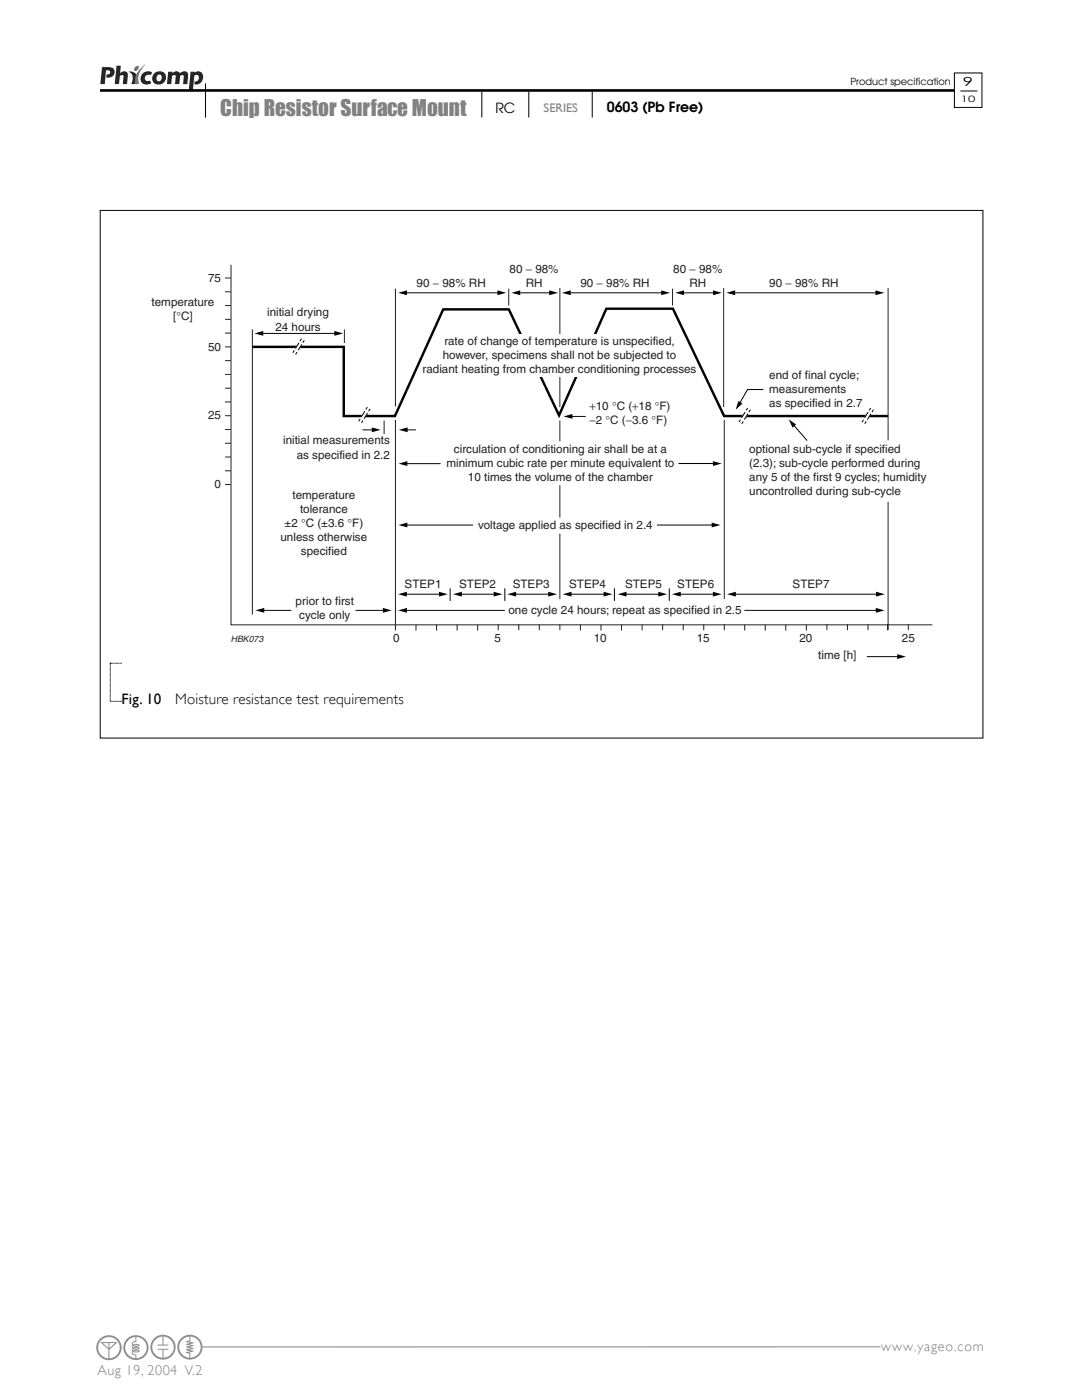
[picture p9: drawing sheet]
<svg xmlns="http://www.w3.org/2000/svg" width="216mm" height="279mm" viewBox="0 0 216 279" stroke-linecap="round" stroke-linejoin="round" font-family="sans-serif">
<path d="M27 13.4l.4-.3 .2 .1a.66 .66 0 0 1-.1 .7 .66 .66 0 0 1-.7 .2l-.1-.2z" fill="#77787b"/>
<path d="M25.7 14.3a1.43 1.43 0 0 1 1.7 1.9l-.1 .6h-1.1a1.71 1.71 0 0 0-.5-2.5z" fill="#231f20"/>
<path d="M28.4 13.4l.6-.6-.1 .1a3.7 3.7 0 0 0-1.1 3.9h-.9a3.9 3.9 0 0 1 1.5-3.4z" fill="#77787b"/>
<g fill="#231f20">
<path d="M23.3 13.1h.8l-.1 1.5a.85 .85 0 0 1 1-.3 .85 .85 0 0 1 .5 .9l-.2 1.6h-.8l.1-1.7-.2-.1-.5 .2-.2 1.6h-.8z"/>
<path d="M28.4 14.8a1.6 1.6 0 0 1 2-.4l-.4 .6a.67 .67 0 0 0-1 .3 .67 .67 0 0 0 .6 .9l.3-.1 .3 .5a1.3 1.3 0 0 1-1.8 0 1.3 1.3 0 0 1 0-1.8z"/>
<path d="M33.6 14.3h.8v.3a.92 .92 0 0 1 1.5 0 .94 .94 0 0 1 1.2-.3 .94 .94 0 0 1 .4 1.3l-.1 1.2h-.9l.2-1.6a.41 .41 0 0 0-.8 0l-.1 1.6h-.9l.2-1.6a.41 .41 0 0 0-.8 0l-.1 1.6h-.9z"/>
<path d="M20.4 13.4h1.3a1.06 1.06 0 0 1 1.2 1.1 1.06 1.06 0 0 1-1.3 1h-.4l.1-.7a.46 .46 0 0 0 .6-.1 .46 .46 0 0 0-.1-.6l-.6-.1-.3 2.8h-.9z"/>
<path d="M38 14.3h.8v.2a1.09 1.09 0 0 1 1.4 0 1.09 1.09 0 0 1 .2 1.4 1.3 1.3 0 0 1-1.6 .9v-.6a.68 .68 0 0 0 .8-.4 .68 .68 0 0 0-.4-.9l-.4 .2-.3 2.9h-.8z"/>
<path d="M31.4 15.1a.55 .55 0 0 1 .8-.1 .55 .55 0 0 1 0 .8 .55 .55 0 0 1-.8 .4 .55 .55 0 0 1-.1-.9zM30.7 14.8a1.31 1.31 0 0 0 0 1.8 1.31 1.31 0 0 0 1.8 0 1.33 1.33 0 0 0 .4-1.9 1.33 1.33 0 0 0-1.9-.2z"/>
</g>
<path d="M20 18.1h173.8" fill="none" stroke="#000" stroke-width=".53"/>
<path d="M190.4 14.6h5.5v6.8h-5.5z" fill-rule="evenodd" fill="#fff" stroke="#000" stroke-width=".2"/>
<path d="M191.7 18.2h3.3" fill="none" stroke="#000" stroke-width=".2"/>
<path d="M175.6 268.8h-140" fill="none" stroke="#808080" stroke-width=".2"/>
<g fill="#fff">
<circle cx="32.5" cy="268.9" r="2.5"/>
<circle cx="37.9" cy="268.9" r="2.5"/>
<circle cx="27.1" cy="269" r="2.5"/>
<circle cx="21.7" cy="269" r="2.51"/>
</g>
<g fill="#888f95">
<path d="M24.6 269a2.5 2.5 0 0 0 5 0 2.5 2.5 0 0 0-5 0zM25.6 267.5l.9-.6 .5-.1v.8a.55 .55 0 0 0-.6 .2 .55 .55 0 0 0 0 .7l-.1 .3 .1 .9a.55 .55 0 0 0 0 .6 .55 .55 0 0 0 .6 .2v.6a2.11 2.11 0 0 1-1.9-1.4 2.11 2.11 0 0 1 .5-2.2zM27.2 266.8a2.12 2.12 0 0 1 2.1 2.1 2.12 2.12 0 0 1-2.1 2.2v-.7l-.6-.3-.1-.2a1.51 1.51 0 0 0 1.4-.2 1.5 1.5 0 0 0-1.4-.3v-.1a1.5 1.5 0 0 0 1.4-.2 1.5 1.5 0 0 0-1.4-.2v-.2a1.5 1.5 0 0 0 1.4-.2 1.5 1.5 0 0 0-1.4-.2l.1-.3 .6-.2zM26.8 269.6l.8 .1zM26.8 269.1h.8zM26.8 268.5h.8z"/>
<path d="M19.2 269a2.51 2.51 0 0 0 5 0 2.51 2.51 0 0 0-5 0zM20.5 268h1.1v1.1zM21.8 268h1.2l-1.2 1.1zM20.2 267.5a2.14 2.14 0 0 1 3.5 .6 2.14 2.14 0 0 1-1.9 3v-1.8l1.5-1.4h-3.1v.1l1.4 1.3v1.8a2.12 2.12 0 0 1-1.9-1.4 2.12 2.12 0 0 1 .5-2.2z"/>
<path d="M30 268.9a2.5 2.5 0 0 0 5 0 2.5 2.5 0 0 0-5 0zM31 267.4l.9-.6 .5-.1v1.6h-.9v.2h2.1v-.2h-1v-1.6a2.12 2.12 0 0 1 2.1 2.2 2.12 2.12 0 0 1-2.1 2.1v-1.6h1v-.2h-2.1v.2h.9v1.6a2.11 2.11 0 0 1-1.9-1.3 2.11 2.11 0 0 1 .5-2.3z"/>
<path d="M35.4 268.9a2.5 2.5 0 0 0 5 0 2.5 2.5 0 0 0-5 0zM36.3 267.4l.9-.6 .6-.1v.8l-.7 .2 .9 .3-.9 .3 .9 .3-.9 .2 1 .3-1 .3 .9 .3-.9 .2 .7 .3v.8a2.11 2.11 0 0 1-1.9-1.4 2.11 2.11 0 0 1 .4-2.2zM38 266.7a2.12 2.12 0 0 1 2 2.2 2.12 2.12 0 0 1-2 2.1v-.9l-.3-.2 .9-.2-.9-.3 .9-.3-.9-.3 .9-.2-.9-.3 .9-.3-.9-.3 .3-.1z"/>
</g>
<g fill="none" stroke="#000" stroke-width=".2">
<path d="M41 16.7v6.7M96.1 18.4v5M105.5 18.4v5M118.2 18.4v5M20 42h176.1v105.3h-176.1zM81.2 58.4h18.8M103.8 58.4h6.5M113.9 58.4h18.7M136.5 58.4h6.5M146.7 58.4h28.7M51.5 66.5h15.8M58.7 69.9l-.3 .5"/>
<path d="M59.3 70.3l-.3 .4M59.7 68.4l-.7 1.2M60.2 67.6l-.3 .5M60.2 68.7l-.7 1.2M60.7 67.9l-.3 .5M152.3 77.7h-3.1l-1.8 3.2M71.9 83.6l-.3 .5M72.3 85.8h2.6M72.4 83.9l-.3 .5M72.8 82.1l-.7 1.1M73.3 81.3l-.3 .4M73.3 82.4l-.7 1.2"/>
<path d="M73.8 81.6l-.2 .5M80.3 92.5h7.6M80.3 85.8h2.7M113.2 83.1h3.7M135.4 92.5h7.9M147.8 83.8l-.3 .4M148.3 84.1l-.3 .5M148.7 82.2l-.7 1.2M149.2 81.4l-.3 .5M149.2 82.6l-.7 1.1M149.7 81.8l-.3 .4M158.1 84.5l3 3.4"/>
<path d="M172.3 83.8l-.3 .4M172.8 84.1l-.2 .5M173.2 82.2l-.7 1.2M173.7 81.4l-.3 .5M173.8 82.6l-.7 1.1M174.3 81.8l-.3 .4M80.3 104.8h14.1M80.7 118.6h7.6M91.8 118.6h7.4M102.4 118.6h7.7M113.5 118.6h7.7M124.6 118.6h7.5"/>
<path d="M131.1 104.8h11.6M135.2 118.6h7.8M146.7 118.6h28.8M51.7 121.8h6.4M70.9 121.8h6.2M80.2 121.8h20.5M148.5 121.8h27M173 131h6.7"/>
</g>
<path d="M50.3 69.2h18.3v13.8h10.2l9.6-21.3h13.1l10 21.2 9.5-21.3h13.3l10.2 21.4h32.7" fill="none" stroke="#000" stroke-width=".48"/>
<g fill="none" stroke="#231f20" stroke-width=".2">
<path d="M46.1 52.8v71.9h140M78.9 57.6v23.5M101.5 57.6v3.4M111.7 57.5v23.7M134.2 57.6v3.4M144.4 57.5v23.7M177.2 57.5v30.4M50.4 65.7v56.9M68.7 65.7v2.8M76.6 83.9v2.7M78.9 83.8v40.9M111.7 83.9v4.2"/>
<path d="M111.7 96.8v6.5M144.5 83.8v35.7M111.7 106.5v13M177.2 100.2v24.5"/>
</g>
<g fill="#000">
<path d="M79.5 58.4l1.7-.4v.9zM99.3 58l1.7 .4-1.7 .5zM102.1 58.4l1.7-.4v.9zM109.6 58l1.7 .4-1.7 .5zM112.1 58.4l1.8-.4v.9zM131.9 58l1.8 .4-1.8 .5zM134.7 58.4l1.8-.4v.9zM142.3 58l1.7 .4-1.7 .5zM144.9 58.4l1.8-.4v.9zM174.7 58l1.8 .4-1.8 .5zM50.8 66.5l1.7-.4v.9zM66.7 66.1l1.8 .4-1.8 .5z"/>
<path d="M74.2 85.3l1.7 .5-1.7 .5zM79.5 92.5l1.8-.5v1zM79.6 85.8l1.7-.5v1zM112.5 83.1l1.7-.5v1zM142.3 92l1.7 .5-1.7 .5zM147.3 80l.8 .5-1.3 1.3zM157.4 83.7l1.5 1-.8 .6zM79.4 118.6l1.8-.5v1zM79.5 104.8l1.8-.5v1zM87.6 118.1l1.7 .5-1.7 .5zM90.4 118.6l1.8-.5v1zM98.5 118.1l1.8 .5-1.8 .5z"/>
<path d="M101.2 118.6l1.8-.5v1zM109.4 118.1l1.7 .5-1.7 .5zM112.3 118.6l1.7-.5v1zM120.4 118.1l1.8 .5-1.8 .5zM123.3 118.6l1.7-.5v1zM131.4 118.1l1.7 .5-1.7 .5zM134.1 118.6l1.7-.5v1zM142 104.3l1.8 .5-1.8 .5zM142.2 118.1l1.8 .5-1.8 .5zM145.1 118.6l1.7-.5v1zM174.8 118.1l1.8 .5-1.8 .5zM51 121.8l1.7-.5v1z"/>
<path d="M76.4 121.3l1.8 .5-1.8 .5zM79.5 121.8l1.7-.5v1zM174.8 121.3l1.7 .5-1.7 .5zM179 130.6l1.8 .4-1.8 .5z"/>
</g>
<g fill="#fff" stroke="#fff" stroke-width=".2">
<path d="M72.6 82.4l.6 .2-.6 1-.5-.4z"/>
<path d="M59.5 68.7l.5 .2-.5 1-.5-.3z"/>
<path d="M148.5 82.5l.6 .3-.6 .9-.5-.3z"/>
<path d="M173 82.5l.6 .3-.5 .9-.6-.3z"/>
</g>
<path d="M102.2 66.7h17.6v8.5h-17.6z" fill="#fff"/>
<g fill="none" stroke="#231f20" stroke-width=".2">
<path d="M44.9 55.5h1.2M44.9 58.2h1.2M44.9 69.2h1.2M44.9 72h1.2M44.9 74.7h1.2M44.9 77.5h1.2M44.9 61h1.2M44.9 63.7h1.2M44.9 66.5h1.2M44.9 83h1.2M44.9 80.2h1.2M44.9 96.7h1.2"/>
<path d="M44.9 85.7h1.2M44.9 88.5h1.2M44.9 91.2h1.2M44.9 94h1.2M78.9 124.7v1.1M83 124.7v1.1M87.1 124.7v1.1M91.2 124.7v1.1M95.3 124.7v1.1M99.4 124.6v1.2M103.5 124.6v1.2M107.6 124.6v1.2"/>
<path d="M111.7 124.6v1.2M115.8 124.7v1.1M119.9 124.7v1.1M124 124.7v1.1M128.1 124.7v1.1M132.2 124.6v1.2M136.3 124.6v1.2M140.4 124.6v1.2M144.5 124.6v1.2M148.6 124.7v1.1M152.7 124.7v1.1M156.8 124.7v1.1"/>
<path d="M160.9 124.7v1.1M165 124.6v1.2M169.1 124.6v1.2M173.2 124.6v1.2M177.1 124.6v1.2M177.2 124.6v1.2M181.2 124.6v1.2"/>
</g>
<path d="M89.8 117.4v2.5M100.7 117.4v2.5M122.6 117.4v2.5M133.5 117.4v2.5M24.4 132.4h-2.4v7.6h2.4" fill="none" stroke="#000" stroke-width=".2"/>
<text font-size="4.2" fill="#808080" x="44" y="23.1">Chip Resistor Surface Mount</text>
<g font-size="3">
<text x="24.3" y="140.5">Fig. 10</text>
<text x="35" y="140.5">Moisture resistance test requirements</text>
</g>
<g font-size="2.8">
<text x="98.8" y="22.5">RC</text>
<text x="121.1" y="22.4">0603 (Pb Free)</text>
</g>
<g font-size="2.8" fill="#7e7e7e">
<text x="175.9" y="269.6">www.yageo.com</text>
<text x="19.4" y="274.4">Aug 19, 2004 V.2</text>
</g>
<text font-size="2.5" x="192.2" y="17.1">9</text>
<text font-size="2.5" fill="#808080" x="108.5" y="22.3">SERIES</text>
<g font-size="2.3" fill="#231f20">
<text x="41.5" y="56.3">75</text>
<text x="83.1" y="57.4">90 − 98% RH</text>
<text x="101.7" y="54.5">80 − 98%</text>
<text x="104.9" y="57.3">RH</text>
<text x="115.8" y="57.4">90 − 98% RH</text>
<text x="134.4" y="54.5">80 − 98%</text>
<text x="137.6" y="57.3">RH</text>
<text x="153.5" y="57.4">90 − 98% RH</text>
<text x="30.2" y="61.1">temperature</text>
<text x="34.6" y="63.9">[°C]</text>
<text x="53.3" y="63.2">initial drying</text>
<text x="54.9" y="66">24 hours</text>
<text x="41.5" y="70">50</text>
<text x="88.3" y="71.6">however, specimens shall not be subjected to</text>
<text x="88.7" y="68.8">rate of change of temperature is unspecified,</text>
<text x="84.3" y="74.5">radiant heating from chamber conditioning processes</text>
<text x="153.5" y="75.6">end of final cycle;</text>
<text x="41.5" y="83.7">25</text>
<text x="117.6" y="81.7">+10 °C (+18 °F)</text>
<text x="153.5" y="78.4">measurements</text>
<text x="153.5" y="81.2">as specified in 2.7</text>
<text x="56.5" y="88.7">initial measurements</text>
<text x="117.6" y="84.6">−2 °C (−3.6 °F)</text>
<text x="59.2" y="91.5">as specified in 2.2</text>
<text x="89.1" y="93.3">minimum cubic rate per minute equivalent to</text>
<text x="90.6" y="90.5">circulation of conditioning air shall be at a</text>
<text x="149.5" y="90.5">optional sub-cycle if specified</text>
<text x="149.5" y="93.3">(2.3); sub-cycle performed during</text>
<text x="42.8" y="97.5">0</text>
<text x="58.4" y="99.6">temperature</text>
<text x="93.4" y="96.1">10 times the volume of the chamber</text>
<text x="149.5" y="96.1">any 5 of the first 9 cycles; humidity</text>
<text x="149.5" y="98.9">uncontrolled during sub-cycle</text>
<text x="56.8" y="105.2">±2 °C (±3.6 °F)</text>
<text x="59.9" y="102.4">tolerance</text>
<text x="95.4" y="105.6">voltage applied as specified in 2.4</text>
<text x="56" y="108">unless otherwise</text>
<text x="60" y="110.8">specified</text>
<text x="80.7" y="117.4">STEP1</text>
<text x="91.6" y="117.4">STEP2</text>
<text x="102.3" y="117.4">STEP3</text>
<text x="113.6" y="117.4">STEP4</text>
<text x="124.7" y="117.4">STEP5</text>
<text x="135.1" y="117.4">STEP6</text>
<text x="158.2" y="117.4">STEP7</text>
<text x="59" y="120.7">prior to first</text>
<text x="59.7" y="123.5">cycle only</text>
<text x="101.4" y="122.6">one cycle 24 hours; repeat as specified in 2.5</text>
<text x="78.5" y="128.2">0</text>
<text x="98.7" y="128.2">5</text>
<text x="118.5" y="128.2">10</text>
<text x="139" y="128.2">15</text>
<text x="159.5" y="128.2">20</text>
<text x="163.3" y="131.6">time [h]</text>
<text x="180" y="128.2">25</text>
</g>
<text font-size="1.9" x="169.7" y="17">Product specification</text>
<text font-size="1.8" x="191.7" y="20.4">10</text>
<text font-size="1.8" fill="#231f20" x="46" y="128.2">HBK073</text>
</svg>
